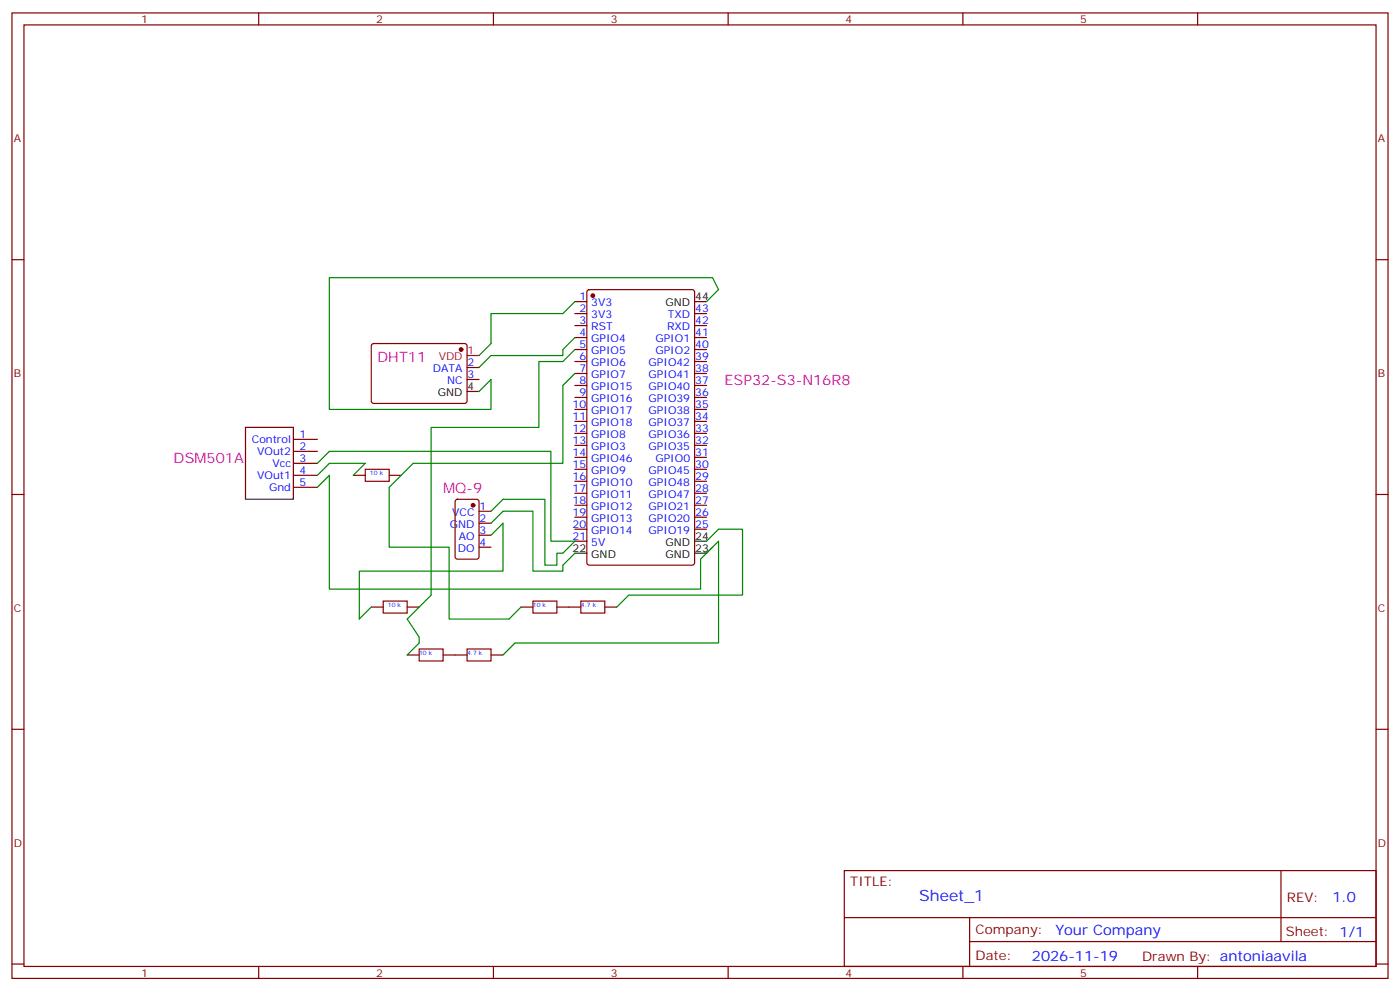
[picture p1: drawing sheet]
<svg xmlns="http://www.w3.org/2000/svg" width="412mm" height="292mm" viewBox="0 0 412 292" stroke-linecap="round" stroke-linejoin="round" font-family="sans-serif">
<g fill="none" stroke="#870000" stroke-width=".35">
<path d="M3.5 3.8h405.4v284.3h-405.4zM7.1 7.3h398.2v277.3h-398.2zM76.2 3.8v3.5M145.3 3.8v3.5M214.5 3.8v3.5M283.6 3.8v3.5M352.8 3.8v3.5M3.5 76.5h3.6M405.3 76.5h3.6M169.3 92.4h3.6M169.3 95.9h3.6M169.3 99.4h3.6"/>
<path d="M169.3 88.8h3.6M173.1 85.5l.5-.2h30.3l.7 .4v80l-.5 .7h-30.5l-.7-.4v-80zM204.6 92.4h3.5M204.6 95.9h3.5M204.6 99.4h3.5M109.6 101.4l.5-.2h27.1l.4 .7-.1 16.5-.6 .4-27.1-.1-.4-.6v-16.2zM137.6 111.8h3.5M137.6 108.2h3.5M169.3 102.9h3.6M169.3 106.5h3.6M169.3 110h3.6M169.3 113.5h3.6"/>
<path d="M169.3 117.1h3.6M204.6 102.9h3.5M204.6 106.5h3.5M204.6 110h3.5M204.6 113.5h3.5M204.6 117.1h3.5M86.4 129.4h7.1M86.4 132.9h7.1M86.4 136.5h7.1M86.4 140h7.1M104.1 140h3.5M114.7 140h3.5"/>
<path d="M169.3 120.6h3.6M169.3 124.1h3.6M169.3 127.6h3.6M169.3 131.2h3.6M169.3 134.7h3.6M169.3 138.2h3.6M204.6 120.6h3.5M204.6 124.1h3.5M204.6 127.6h3.5M204.6 131.2h3.5M204.6 134.7h3.5M204.6 138.2h3.5"/>
<path d="M3.5 145.6h3.6M86.4 143.5h7.1M134.3 147.2l.5-.2h5.6l.7 .5v16.5l-.5 .6-5.8 .1-.7-.5v-16.5zM141.1 157.6h3.5M141.1 154.1h3.5M141.1 150.6h3.5M169.3 141.7h3.6M169.3 145.3h3.6M169.3 148.8h3.6M169.3 152.3h3.6M169.3 155.9h3.6M169.3 159.4h3.6"/>
<path d="M204.6 141.7h3.5M204.6 145.3h3.5M204.6 148.8h3.5M204.6 152.3h3.5M204.6 155.9h3.5M405.3 145.6h3.6M109.4 178.8h3.5M119.9 178.8h3.6M141.1 161.1h3.5M153.5 178.8h3.5M164 178.8h7.1M178.2 178.8h3.5"/>
<path d="M119.9 192.9h3.6M130.5 192.9h7.1M144.6 192.9h3.6M3.5 214.8h3.6M405.3 214.8h3.6M248.7 256.4h156.6v28.2h-156.6zM377.3 256.4v20.9M248.7 270.2h156.5M285.6 277.3h119.6M285.6 270.2v14.2M3.5 283.9h3.6M76.2 284.6v3.5"/>
<path d="M145.3 284.6v3.5M214.5 284.6v3.5M283.6 284.6v3.5M352.8 284.6v3.5M405.3 283.9h3.6"/>
</g>
<path d="M204.6 88.8h3.5M137.6 115.3h3.5M72.3 125.9h14.1v21.1h-14.1zM204.6 159.4h3.5M169.3 162.9h3.6M204.6 162.9h3.5" fill="none" stroke="#000" stroke-width=".35"/>
<g fill="#870000" stroke="#870000" stroke-width=".35">
<circle cx="174.6" cy="87.1" r=".53"/>
<circle cx="135.8" cy="102.9" r=".53"/>
<circle cx="139.3" cy="148.8" r=".53"/>
</g>
<path d="M137.6 104.7h3.5" fill="none" stroke="#f00" stroke-width=".35"/>
<path d="M169.3 99.4l-3.5 3.5v1.8h-21.2l-3.5 3.5M169.3 88.8l-3.5 3.6h-21.2v8.8l-3.5 3.5M208.1 88.8l3.6-3.5-1.8-3.5h-112.9v38.8h47.6v-8.8l-3.5 3.5M169.3 102.9l-3.5 3.6h-7.1v19.4h-31.7v49.4l-7.1 7 3.6 5.3v1.8l-3.6 3.5M169.3 110l-3.5 3.5v23h-44.1l-7 7v17.6h17.6v21.2h17.6l3.6-3.5M93.5 136.5l3.5-3.6h65.3v26.5h7l-3.5 3.5h-1.8v3.5h-3.5v-19.4h-12.3l-3.6 3.6M93.5 140l3.5-3.5h10.6l-3.5 3.5M93.5 143.5l3.5-3.5v33.5h109.4v-8.8l5.3-5.3v30h-60l-3.5 3.5M144.6 154.1l3.6-3.5h8.8v17.6h8.8v-1.8l3.5-3.5M144.6 157.6l3.6-3.5v14.1h-42.4v14.1l3.6-3.5M208.1 159.4l3.6-3.5h7v19.4h-33.5l-3.5 3.5" fill="none" stroke="#008700" stroke-width=".35"/>
<path d="M107.6 138.2h7.1v3.5h-7.1zM112.9 177h7v3.6h-7zM157 177h7v3.6h-7zM171.1 177h7.1v3.6h-7.1zM123.5 191.1h7v3.6h-7zM137.6 191.1h7v3.6h-7z" fill="none" stroke="#a10000" stroke-width=".35"/>
<text font-size="4.6" fill="#00f" x="270.8" y="265.4">Sheet_1</text>
<g font-size="4.2" fill="#c0c">
<text x="111.1" y="106.5">DHT11</text>
<text x="213.4" y="113.5">ESP32-S3-N16R8</text>
<text x="51.2" y="136.5">DSM501A</text>
<text x="130.5" y="145.3">MQ-9</text>
</g>
<g font-size="4.2" fill="#00f">
<text x="392.5" y="265.7">1.0</text>
<text x="310.9" y="275.2">Your Company</text>
<text x="304" y="283">2026-11-19</text>
</g>
<g font-size="3.9" fill="#800">
<text x="250.5" y="261">TITLE:</text>
<text x="379.1" y="265.7">REV:</text>
<text x="287.4" y="275.2">Company:</text>
<text x="378.7" y="275.8">Sheet: 1/1</text>
<text x="287.4" y="282.9">Date:</text>
<text x="336.4" y="282.9">Drawn By: antoniaavila</text>
</g>
<g font-size="3.2" fill="#800">
<text x="41.6" y="6.8">1</text>
<text x="110.8" y="6.8">2</text>
<text x="179.9" y="6.8">3</text>
<text x="249.1" y="6.8">4</text>
<text x="318.2" y="6.8">5</text>
<text x="4.1" y="41.9">A</text>
<text x="405.9" y="41.9">A</text>
<text x="4.1" y="111.1">B</text>
<text x="405.9" y="111.1">B</text>
<text x="4.1" y="180.2">C</text>
<text x="405.9" y="180.2">C</text>
<text x="4.1" y="249.3">D</text>
<text x="405.9" y="249.3">D</text>
<text x="41.6" y="287.6">1</text>
<text x="110.8" y="287.6">2</text>
<text x="179.9" y="287.6">3</text>
<text x="249.1" y="287.6">4</text>
<text x="318.2" y="287.6">5</text>
</g>
<g font-size="3.2" fill="#00f">
<text x="170.7" y="88.5">1</text>
<text x="170.7" y="95.5">3</text>
<text x="170.7" y="92">2</text>
<text x="174.2" y="93.8">3V3</text>
<text x="174.2" y="90.2">3V3</text>
<text x="196.7" y="93.8">TXD</text>
<text x="204.8" y="92">43</text>
<text x="204.8" y="95.5">42</text>
<text x="170.7" y="99.1">4</text>
<text x="174.2" y="100.8">GPIO4</text>
<text x="174.2" y="97.3">RST</text>
<text x="193.1" y="100.8">GPIO1</text>
<text x="196.5" y="97.3">RXD</text>
<text x="204.8" y="99.1">41</text>
<text x="137.8" y="107.9">2</text>
<text x="170.7" y="106.1">6</text>
<text x="170.7" y="102.6">5</text>
<text x="174.2" y="107.9">GPIO6</text>
<text x="174.2" y="104.4">GPIO5</text>
<text x="191.1" y="107.9">GPIO42</text>
<text x="193.1" y="104.4">GPIO2</text>
<text x="204.8" y="102.6">40</text>
<text x="204.8" y="106.1">39</text>
<text x="127.5" y="109.6">DATA</text>
<text x="131.7" y="113.2">NC</text>
<text x="137.8" y="111.4">3</text>
<text x="170.7" y="113.2">8</text>
<text x="170.7" y="109.6">7</text>
<text x="174.2" y="111.4">GPIO7</text>
<text x="191.1" y="111.4">GPIO41</text>
<text x="204.8" y="109.6">38</text>
<text x="204.8" y="113.2">37</text>
<text x="170.7" y="116.7">9</text>
<text x="174.2" y="118.5">GPIO16</text>
<text x="174.2" y="114.9">GPIO15</text>
<text x="191.1" y="114.9">GPIO40</text>
<text x="191.1" y="118.5">GPIO39</text>
<text x="204.8" y="116.7">36</text>
<text x="168.7" y="123.8">11</text>
<text x="168.7" y="120.2">10</text>
<text x="174.2" y="125.5">GPIO18</text>
<text x="174.2" y="122">GPIO17</text>
<text x="191.1" y="122">GPIO38</text>
<text x="191.1" y="125.5">GPIO37</text>
<text x="204.8" y="120.2">35</text>
<text x="204.8" y="123.8">34</text>
<text x="74.2" y="130.5">Control</text>
<text x="88.2" y="129">1</text>
<text x="168.7" y="130.8">13</text>
<text x="168.7" y="127.3">12</text>
<text x="174.2" y="129">GPIO8</text>
<text x="191.1" y="129">GPIO36</text>
<text x="204.8" y="127.3">33</text>
<text x="204.8" y="130.8">32</text>
<text x="75.8" y="134">VOut2</text>
<text x="80.3" y="137.5">Vcc</text>
<text x="88.2" y="132.6">2</text>
<text x="88.2" y="136.1">3</text>
<text x="168.7" y="137.9">15</text>
<text x="168.7" y="134.3">14</text>
<text x="174.2" y="136.1">GPIO46</text>
<text x="174.2" y="132.6">GPIO3</text>
<text x="191.1" y="132.6">GPIO35</text>
<text x="193.1" y="136.1">GPIO0</text>
<text x="204.8" y="134.3">31</text>
<text x="204.8" y="137.9">30</text>
<text x="75.8" y="141">VOut1</text>
<text x="88.2" y="139.6">4</text>
<text x="88.2" y="143.2">5</text>
<text x="168.7" y="141.4">16</text>
<text x="174.2" y="143.2">GPIO10</text>
<text x="174.2" y="139.6">GPIO9</text>
<text x="191.1" y="139.6">GPIO45</text>
<text x="191.1" y="143.2">GPIO48</text>
<text x="204.8" y="141.4">29</text>
<text x="79.3" y="144.6">Gnd</text>
<text x="168.7" y="148.4">18</text>
<text x="168.7" y="144.9">17</text>
<text x="174.2" y="146.7">GPIO11</text>
<text x="191.1" y="146.7">GPIO47</text>
<text x="204.8" y="144.9">28</text>
<text x="204.8" y="148.4">27</text>
<text x="132.5" y="155.5">GND</text>
<text x="133.2" y="152">VCC</text>
<text x="141.3" y="153.7">2</text>
<text x="141.3" y="150.2">1</text>
<text x="168.7" y="155.5">20</text>
<text x="168.7" y="152">19</text>
<text x="174.2" y="153.7">GPIO13</text>
<text x="174.2" y="150.2">GPIO12</text>
<text x="191.1" y="150.2">GPIO21</text>
<text x="191.1" y="153.7">GPIO20</text>
<text x="204.8" y="152">26</text>
<text x="204.8" y="155.5">25</text>
<text x="135.1" y="159">AO</text>
<text x="141.3" y="160.8">4</text>
<text x="141.3" y="157.3">3</text>
<text x="168.7" y="159">21</text>
<text x="174.2" y="160.8">5V</text>
<text x="174.2" y="157.3">GPIO14</text>
<text x="191.1" y="157.3">GPIO19</text>
<text x="134.9" y="162.6">DO</text>
</g>
<g font-size="3.2">
<text x="204.8" y="88.5">44</text>
<text x="196" y="90.2">GND</text>
<text x="129" y="116.7">GND</text>
<text x="137.8" y="114.9">4</text>
<text x="196" y="160.8">GND</text>
<text x="204.8" y="159">24</text>
<text x="168.7" y="162.6">22</text>
<text x="174.2" y="164.3">GND</text>
<text x="196" y="164.3">GND</text>
<text x="204.8" y="162.6">23</text>
</g>
<g font-size="3.2" fill="#f00">
<text x="129.2" y="106.1">VDD</text>
<text x="137.8" y="104.4">1</text>
</g>
<g font-size="1.8" fill="#00f">
<text x="109" y="140">10 k</text>
<text x="114.3" y="178.8">10 k</text>
<text x="157" y="178.8">10 k</text>
<text x="171.1" y="178.8">4.7 k</text>
<text x="123.5" y="192.9">10 k</text>
<text x="137.6" y="192.9">4.7 k</text>
</g>
</svg>
